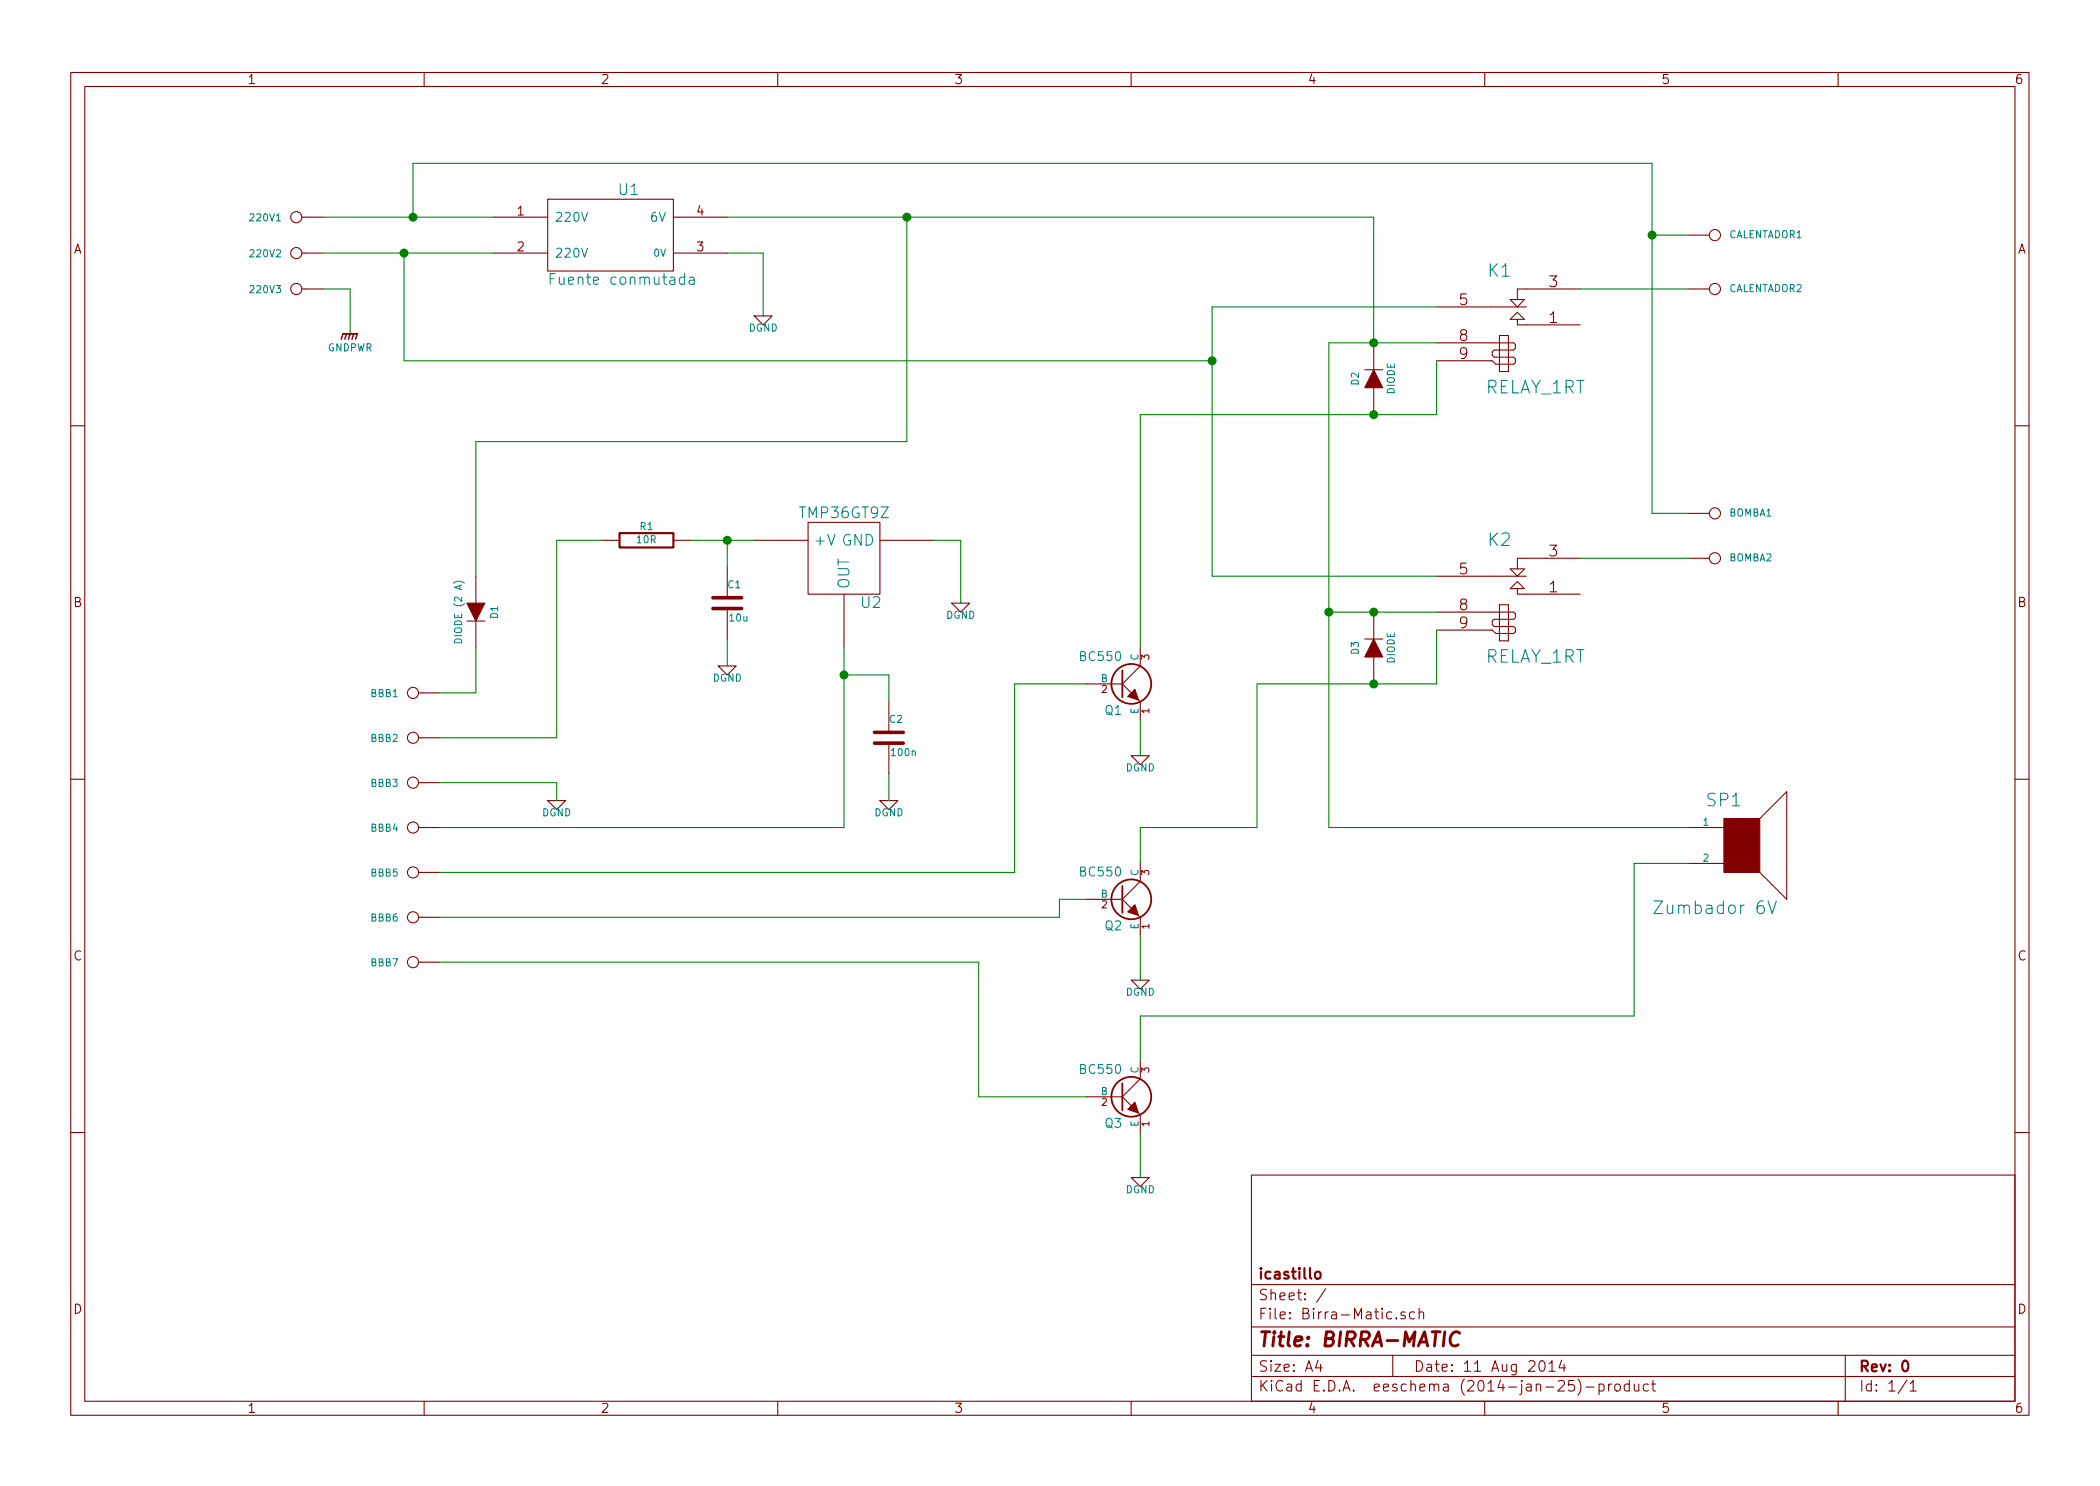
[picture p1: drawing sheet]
EESchema Schematic File Version 2
LIBS:power
LIBS:device
LIBS:transistors
LIBS:conn
LIBS:linear
LIBS:regul
LIBS:74xx
LIBS:cmos4000
LIBS:adc-dac
LIBS:memory
LIBS:xilinx
LIBS:special
LIBS:microcontrollers
LIBS:dsp
LIBS:microchip
LIBS:analog_switches
LIBS:motorola
LIBS:texas
LIBS:intel
LIBS:audio
LIBS:interface
LIBS:digital-audio
LIBS:philips
LIBS:display
LIBS:cypress
LIBS:siliconi
LIBS:opto
LIBS:atmel
LIBS:contrib
LIBS:valves
LIBS:Birra-Matic-cache
EELAYER 24 0
EELAYER END
$Descr A4 11693 8268
encoding utf-8
Sheet 1 1
Title "BIRRA-MATIC"
Date "11 Aug 2014"
Rev "0"
Comp "icastillo"
Comment1 ""
Comment2 ""
Comment3 ""
Comment4 ""
$EndDescr
$Comp
L CONN_1 220V1
U 1 1
P 1650 1200
F 0 "220V1" H 1730 1200 40  0000 L CNN
F 1 "CONN_1" H 1650 1255 30  0001 C CNN
F 2 "" H 1650 1200 60  0000 C CNN
F 3 "" H 1650 1200 60  0000 C CNN
	1    1650 1200
	-1   0    0    1   
$EndComp
$Comp
L CONN_1 220V2
U 1 1
P 1650 1400
F 0 "220V2" H 1730 1400 40  0000 L CNN
F 1 "CONN_1" H 1650 1455 30  0001 C CNN
F 2 "" H 1650 1400 60  0000 C CNN
F 3 "" H 1650 1400 60  0000 C CNN
	1    1650 1400
	-1   0    0    1   
$EndComp
$Comp
L CONN_1 220V3
U 1 1
P 1650 1600
F 0 "220V3" H 1730 1600 40  0000 L CNN
F 1 "CONN_1" H 1650 1655 30  0001 C CNN
F 2 "" H 1650 1600 60  0000 C CNN
F 3 "" H 1650 1600 60  0000 C CNN
	1    1650 1600
	-1   0    0    1   
$EndComp
$Comp
L SPEAKER SP1
U 1 1
P 9700 4700
F 0 "SP1" H 9600 4950 70  0000 C CNN
F 1 "Zumbador 6V" H 9550 4350 70  0000 C CNN
F 2 "" H 9700 4700 60  0000 C CNN
F 3 "" H 9700 4700 60  0000 C CNN
	1    9700 4700
	1    0    0    -1  
$EndComp
$Comp
L CONN_1 BOMBA1
U 1 1
P 9550 2850
F 0 "BOMBA1" H 9630 2850 40  0000 L CNN
F 1 "CONN_1" H 9550 2905 30  0001 C CNN
F 2 "" H 9550 2850 60  0000 C CNN
F 3 "" H 9550 2850 60  0000 C CNN
	1    9550 2850
	1    0    0    -1  
$EndComp
$Comp
L CONN_1 BOMBA2
U 1 1
P 9550 3100
F 0 "BOMBA2" H 9630 3100 40  0000 L CNN
F 1 "CONN_1" H 9550 3155 30  0001 C CNN
F 2 "" H 9550 3100 60  0000 C CNN
F 3 "" H 9550 3100 60  0000 C CNN
	1    9550 3100
	1    0    0    -1  
$EndComp
$Comp
L CONN_1 CALENTADOR1
U 1 1
P 9550 1300
F 0 "CALENTADOR1" H 9630 1300 40  0000 L CNN
F 1 "CONN_1" H 9550 1355 30  0001 C CNN
F 2 "" H 9550 1300 60  0000 C CNN
F 3 "" H 9550 1300 60  0000 C CNN
	1    9550 1300
	1    0    0    -1  
$EndComp
$Comp
L CONN_1 CALENTADOR2
U 1 1
P 9550 1600
F 0 "CALENTADOR2" H 9630 1600 40  0000 L CNN
F 1 "CONN_1" H 9550 1655 30  0001 C CNN
F 2 "" H 9550 1600 60  0000 C CNN
F 3 "" H 9550 1600 60  0000 C CNN
	1    9550 1600
	1    0    0    -1  
$EndComp
$Comp
L RELAY_1RT K1
U 1 1
P 8400 1650
F 0 "K1" H 8350 1800 70  0000 C CNN
F 1 "RELAY_1RT" H 8550 1150 70  0000 C CNN
F 2 "" H 8400 1650 60  0000 C CNN
F 3 "" H 8400 1650 60  0000 C CNN
	1    8400 1650
	1    0    0    -1  
$EndComp
$Comp
L RELAY_1RT K2
U 1 1
P 8400 3150
F 0 "K2" H 8350 3300 70  0000 C CNN
F 1 "RELAY_1RT" H 8550 2650 70  0000 C CNN
F 2 "" H 8400 3150 60  0000 C CNN
F 3 "" H 8400 3150 60  0000 C CNN
	1    8400 3150
	1    0    0    -1  
$EndComp
Wire Wire Line
	1800 1600 1950 1600
Wire Wire Line
	1950 1600 1950 1850
Wire Wire Line
	1800 1200 2750 1200
Wire Wire Line
	1800 1400 2750 1400
Wire Wire Line
	2300 1200 2300 900 
Wire Wire Line
	2300 900  9200 900 
Wire Wire Line
	9200 900  9200 2850
Wire Wire Line
	9200 2850 9400 2850
Connection ~ 2300 1200
Wire Wire Line
	9400 1300 9200 1300
Connection ~ 9200 1300
Wire Wire Line
	9400 1600 8800 1600
Wire Wire Line
	9400 3100 8800 3100
Wire Wire Line
	2250 1400 2250 2000
Wire Wire Line
	2250 2000 6750 2000
Wire Wire Line
	6750 1700 6750 3200
Wire Wire Line
	6750 3200 8000 3200
Connection ~ 2250 1400
Wire Wire Line
	6750 1700 8000 1700
Connection ~ 6750 2000
$Comp
L DIODE D2
U 1 1
P 7650 2100
F 0 "D2" H 7650 2200 40  0000 C CNN
F 1 "DIODE" H 7650 2000 40  0000 C CNN
F 2 "" H 7650 2100 60  0000 C CNN
F 3 "" H 7650 2100 60  0000 C CNN
	1    7650 2100
	0    -1   -1   0   
$EndComp
$Comp
L DIODE D3
U 1 1
P 7650 3600
F 0 "D3" H 7650 3700 40  0000 C CNN
F 1 "DIODE" H 7650 3500 40  0000 C CNN
F 2 "" H 7650 3600 60  0000 C CNN
F 3 "" H 7650 3600 60  0000 C CNN
	1    7650 3600
	0    -1   -1   0   
$EndComp
Wire Wire Line
	7400 1900 8000 1900
Wire Wire Line
	7400 3400 8000 3400
Wire Wire Line
	6350 2300 8000 2300
Wire Wire Line
	8000 2300 8000 2000
Wire Wire Line
	7000 3800 8000 3800
Wire Wire Line
	8000 3800 8000 3500
Wire Wire Line
	4050 1200 7650 1200
Wire Wire Line
	7650 1200 7650 1900
Wire Wire Line
	7400 1900 7400 4600
Connection ~ 7650 1900
Connection ~ 7650 3400
$Comp
L NPN Q1
U 1 1
P 6250 3800
F 0 "Q1" H 6250 3650 50  0000 R CNN
F 1 "BC550" H 6250 3950 50  0000 R CNN
F 2 "" H 6250 3800 60  0000 C CNN
F 3 "" H 6250 3800 60  0000 C CNN
	1    6250 3800
	1    0    0    -1  
$EndComp
$Comp
L NPN Q2
U 1 1
P 6250 5000
F 0 "Q2" H 6250 4850 50  0000 R CNN
F 1 "BC550" H 6250 5150 50  0000 R CNN
F 2 "" H 6250 5000 60  0000 C CNN
F 3 "" H 6250 5000 60  0000 C CNN
	1    6250 5000
	1    0    0    -1  
$EndComp
$Comp
L NPN Q3
U 1 1
P 6250 6100
F 0 "Q3" H 6250 5950 50  0000 R CNN
F 1 "BC550" H 6250 6250 50  0000 R CNN
F 2 "" H 6250 6100 60  0000 C CNN
F 3 "" H 6250 6100 60  0000 C CNN
	1    6250 6100
	1    0    0    -1  
$EndComp
Wire Wire Line
	7400 4600 9400 4600
Connection ~ 7400 3400
$Comp
L DGND #PWR7
U 1 1
P 6350 4200
F 0 "#PWR7" H 6350 4200 40  0001 C CNN
F 1 "DGND" H 6350 4130 40  0000 C CNN
F 2 "" H 6350 4200 60  0000 C CNN
F 3 "" H 6350 4200 60  0000 C CNN
	1    6350 4200
	1    0    0    -1  
$EndComp
$Comp
L DGND #PWR8
U 1 1
P 6350 5450
F 0 "#PWR8" H 6350 5450 40  0001 C CNN
F 1 "DGND" H 6350 5380 40  0000 C CNN
F 2 "" H 6350 5450 60  0000 C CNN
F 3 "" H 6350 5450 60  0000 C CNN
	1    6350 5450
	1    0    0    -1  
$EndComp
$Comp
L DGND #PWR9
U 1 1
P 6350 6550
F 0 "#PWR9" H 6350 6550 40  0001 C CNN
F 1 "DGND" H 6350 6480 40  0000 C CNN
F 2 "" H 6350 6550 60  0000 C CNN
F 3 "" H 6350 6550 60  0000 C CNN
	1    6350 6550
	1    0    0    -1  
$EndComp
Wire Wire Line
	6350 6300 6350 6550
Wire Wire Line
	6350 5200 6350 5450
Wire Wire Line
	6350 4000 6350 4200
Wire Wire Line
	6350 5650 6350 5900
Wire Wire Line
	6350 5650 9100 5650
Wire Wire Line
	9100 5650 9100 4800
Wire Wire Line
	9100 4800 9400 4800
Wire Wire Line
	6350 4800 6350 4600
Wire Wire Line
	6350 4600 7000 4600
Wire Wire Line
	7000 4600 7000 3800
Connection ~ 7650 3800
Wire Wire Line
	6350 2300 6350 3600
Connection ~ 7650 2300
$Comp
L DGND #PWR4
U 1 1
P 4250 1750
F 0 "#PWR4" H 4250 1750 40  0001 C CNN
F 1 "DGND" H 4250 1680 40  0000 C CNN
F 2 "" H 4250 1750 60  0000 C CNN
F 3 "" H 4250 1750 60  0000 C CNN
	1    4250 1750
	1    0    0    -1  
$EndComp
Wire Wire Line
	4250 1400 4250 1750
$Comp
L CONN_1 BBB1
U 1 1
P 2300 3850
F 0 "BBB1" H 2380 3850 40  0000 L CNN
F 1 "CONN_1" H 2300 3905 30  0001 C CNN
F 2 "" H 2300 3850 60  0000 C CNN
F 3 "" H 2300 3850 60  0000 C CNN
	1    2300 3850
	-1   0    0    1   
$EndComp
$Comp
L CONN_1 BBB2
U 1 1
P 2300 4100
F 0 "BBB2" H 2380 4100 40  0000 L CNN
F 1 "CONN_1" H 2300 4155 30  0001 C CNN
F 2 "" H 2300 4100 60  0000 C CNN
F 3 "" H 2300 4100 60  0000 C CNN
	1    2300 4100
	-1   0    0    1   
$EndComp
$Comp
L CONN_1 BBB3
U 1 1
P 2300 4350
F 0 "BBB3" H 2380 4350 40  0000 L CNN
F 1 "CONN_1" H 2300 4405 30  0001 C CNN
F 2 "" H 2300 4350 60  0000 C CNN
F 3 "" H 2300 4350 60  0000 C CNN
	1    2300 4350
	-1   0    0    1   
$EndComp
$Comp
L CONN_1 BBB4
U 1 1
P 2300 4600
F 0 "BBB4" H 2380 4600 40  0000 L CNN
F 1 "CONN_1" H 2300 4655 30  0001 C CNN
F 2 "" H 2300 4600 60  0000 C CNN
F 3 "" H 2300 4600 60  0000 C CNN
	1    2300 4600
	-1   0    0    1   
$EndComp
$Comp
L CONN_1 BBB5
U 1 1
P 2300 4850
F 0 "BBB5" H 2380 4850 40  0000 L CNN
F 1 "CONN_1" H 2300 4905 30  0001 C CNN
F 2 "" H 2300 4850 60  0000 C CNN
F 3 "" H 2300 4850 60  0000 C CNN
	1    2300 4850
	-1   0    0    1   
$EndComp
$Comp
L DIODE D1
U 1 1
P 2650 3400
F 0 "D1" H 2650 3500 40  0000 C CNN
F 1 "DIODE (2 A)" H 2650 3300 40  0000 C CNN
F 2 "" H 2650 3400 60  0000 C CNN
F 3 "" H 2650 3400 60  0000 C CNN
	1    2650 3400
	0    1    1    0   
$EndComp
Wire Wire Line
	2450 3850 2650 3850
Wire Wire Line
	2650 3850 2650 3600
Wire Wire Line
	2650 3200 2650 2450
Wire Wire Line
	2650 2450 5050 2450
Wire Wire Line
	5050 2450 5050 1200
Connection ~ 5050 1200
$Comp
L TMP36GT9Z U2
U 1 1
P 4700 3050
F 0 "U2" H 4850 2750 60  0000 C CNN
F 1 "TMP36GT9Z" H 4700 3250 60  0000 C CNN
F 2 "" H 4700 3050 60  0000 C CNN
F 3 "" H 4700 3050 60  0000 C CNN
	1    4700 3050
	1    0    0    -1  
$EndComp
$Comp
L R R1
U 1 1
P 3600 3000
F 0 "R1" V 3680 3000 40  0000 C CNN
F 1 "10R" V 3607 3001 40  0000 C CNN
F 2 "" V 3530 3000 30  0000 C CNN
F 3 "" H 3600 3000 30  0000 C CNN
	1    3600 3000
	0    -1   -1   0   
$EndComp
Wire Wire Line
	3850 3000 4200 3000
Wire Wire Line
	2450 4100 3100 4100
Wire Wire Line
	3100 4100 3100 3000
Wire Wire Line
	3100 3000 3350 3000
$Comp
L C C1
U 1 1
P 4050 3350
F 0 "C1" H 4050 3450 40  0000 L CNN
F 1 "10u" H 4056 3265 40  0000 L CNN
F 2 "" H 4088 3200 30  0000 C CNN
F 3 "" H 4050 3350 60  0000 C CNN
	1    4050 3350
	1    0    0    -1  
$EndComp
$Comp
L DGND #PWR3
U 1 1
P 4050 3700
F 0 "#PWR3" H 4050 3700 40  0001 C CNN
F 1 "DGND" H 4050 3630 40  0000 C CNN
F 2 "" H 4050 3700 60  0000 C CNN
F 3 "" H 4050 3700 60  0000 C CNN
	1    4050 3700
	1    0    0    -1  
$EndComp
Wire Wire Line
	4050 3150 4050 3000
Connection ~ 4050 3000
Wire Wire Line
	4050 3550 4050 3700
$Comp
L DGND #PWR6
U 1 1
P 5350 3350
F 0 "#PWR6" H 5350 3350 40  0001 C CNN
F 1 "DGND" H 5350 3280 40  0000 C CNN
F 2 "" H 5350 3350 60  0000 C CNN
F 3 "" H 5350 3350 60  0000 C CNN
	1    5350 3350
	1    0    0    -1  
$EndComp
Wire Wire Line
	5200 3000 5350 3000
Wire Wire Line
	5350 3000 5350 3350
$Comp
L DGND #PWR2
U 1 1
P 3100 4450
F 0 "#PWR2" H 3100 4450 40  0001 C CNN
F 1 "DGND" H 3100 4380 40  0000 C CNN
F 2 "" H 3100 4450 60  0000 C CNN
F 3 "" H 3100 4450 60  0000 C CNN
	1    3100 4450
	1    0    0    -1  
$EndComp
Wire Wire Line
	2450 4350 3100 4350
Wire Wire Line
	3100 4350 3100 4450
Wire Wire Line
	2450 4600 4700 4600
Wire Wire Line
	4700 4600 4700 3600
$Comp
L C C2
U 1 1
P 4950 4100
F 0 "C2" H 4950 4200 40  0000 L CNN
F 1 "100n" H 4956 4015 40  0000 L CNN
F 2 "" H 4988 3950 30  0000 C CNN
F 3 "" H 4950 4100 60  0000 C CNN
	1    4950 4100
	1    0    0    -1  
$EndComp
$Comp
L DGND #PWR5
U 1 1
P 4950 4450
F 0 "#PWR5" H 4950 4450 40  0001 C CNN
F 1 "DGND" H 4950 4380 40  0000 C CNN
F 2 "" H 4950 4450 60  0000 C CNN
F 3 "" H 4950 4450 60  0000 C CNN
	1    4950 4450
	1    0    0    -1  
$EndComp
Wire Wire Line
	4950 4300 4950 4450
Wire Wire Line
	4950 3900 4950 3750
Wire Wire Line
	4950 3750 4700 3750
Connection ~ 4700 3750
$Comp
L CONN_1 BBB6
U 1 1
P 2300 5100
F 0 "BBB6" H 2380 5100 40  0000 L CNN
F 1 "CONN_1" H 2300 5155 30  0001 C CNN
F 2 "" H 2300 5100 60  0000 C CNN
F 3 "" H 2300 5100 60  0000 C CNN
	1    2300 5100
	-1   0    0    1   
$EndComp
$Comp
L CONN_1 BBB7
U 1 1
P 2300 5350
F 0 "BBB7" H 2380 5350 40  0000 L CNN
F 1 "CONN_1" H 2300 5405 30  0001 C CNN
F 2 "" H 2300 5350 60  0000 C CNN
F 3 "" H 2300 5350 60  0000 C CNN
	1    2300 5350
	-1   0    0    1   
$EndComp
Wire Wire Line
	2450 4850 5650 4850
Wire Wire Line
	5650 4850 5650 3800
Wire Wire Line
	5650 3800 6050 3800
Wire Wire Line
	2450 5100 5900 5100
Wire Wire Line
	5900 5100 5900 5000
Wire Wire Line
	5900 5000 6050 5000
Wire Wire Line
	2450 5350 5450 5350
Wire Wire Line
	5450 5350 5450 6100
Wire Wire Line
	5450 6100 6050 6100
Wire Wire Line
	4050 1400 4250 1400
$Comp
L POWER_SUPPLY U1
U 1 1
P 3400 1300
F 0 "U1" H 3500 1550 60  0000 C CNN
F 1 "Fuente conmutada" H 3050 1050 60  0000 L CNN
F 2 "" H 3400 1300 60  0000 C CNN
F 3 "" H 3400 1300 60  0000 C CNN
	1    3400 1300
	1    0    0    -1  
$EndComp
$Comp
L GNDPWR #PWR?
U 1 1
P 1950 1850
F 0 "#PWR?" H 1950 1900 40  0001 C CNN
F 1 "GNDPWR" H 1950 1770 40  0000 C CNN
F 2 "" H 1950 1850 60  0000 C CNN
F 3 "" H 1950 1850 60  0000 C CNN
	1    1950 1850
	1    0    0    -1  
$EndComp
$EndSCHEMATC
